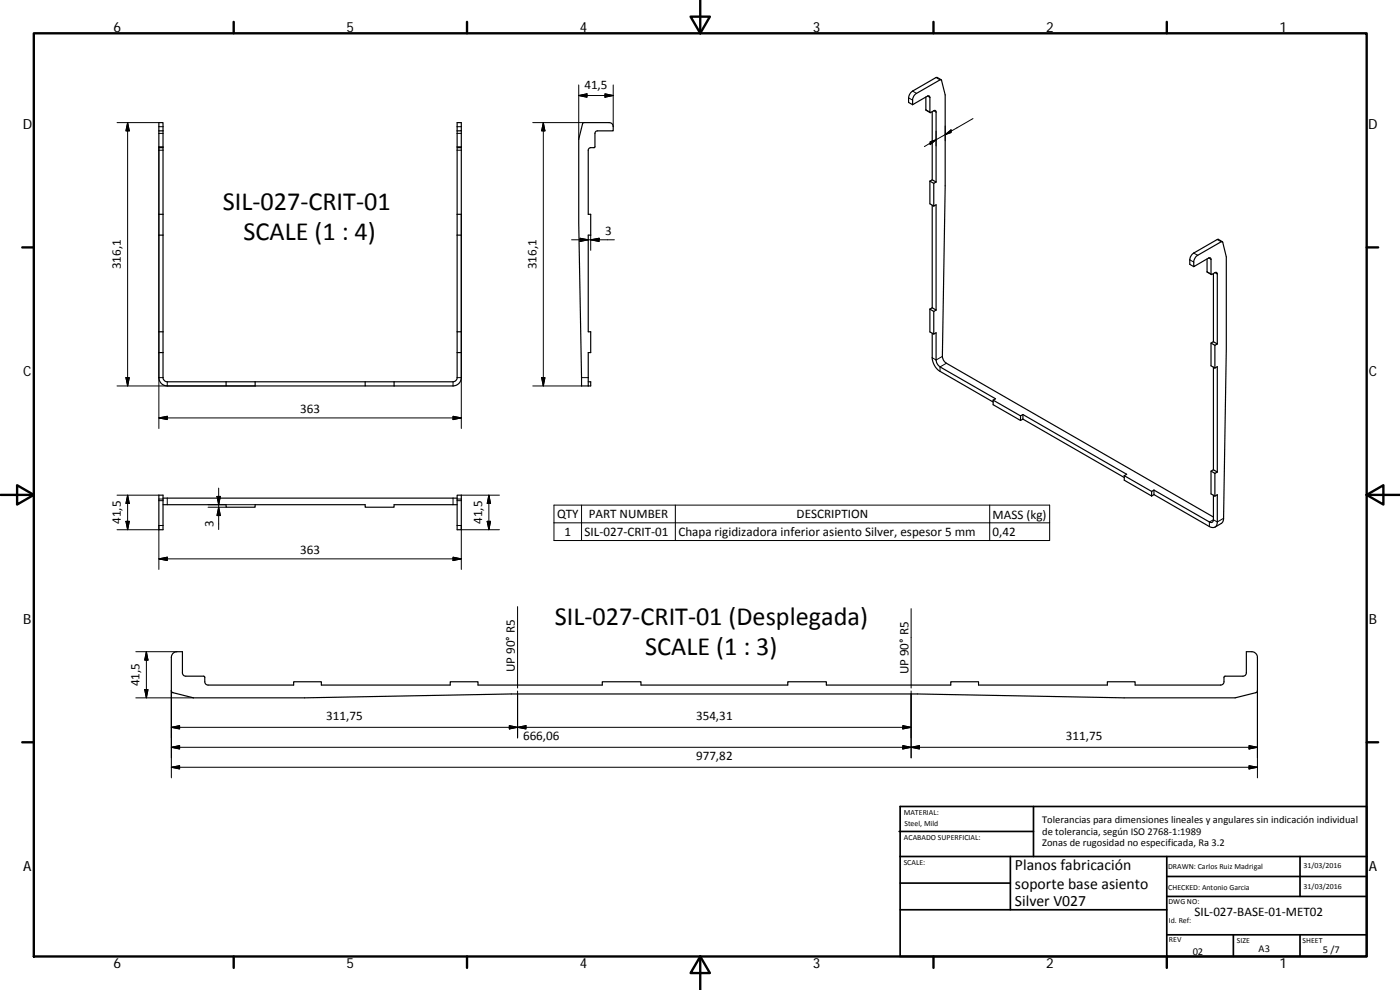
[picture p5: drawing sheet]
<svg xmlns="http://www.w3.org/2000/svg" width="420mm" height="297mm" viewBox="0 0 420 297" stroke-linecap="round" stroke-linejoin="round" font-family="sans-serif">
<g fill="none" stroke="#000" stroke-width=".36">
<path d="M47.7 39.3v-2.5h1.2v2.5M47.7 39.3h1.2M47.7 39.3v5M48.9 39.3v5M137.2 36.8h1.2v2.5h-1.2zM138.4 39.3v5h-1.2v-5M273.9 31.4l4.9-2.7 .3 .5v4.5l1.3-.6 .5 .2v21.3M273.9 31.4v-1.3a2.51 2.51 0 0 1 1.1-2.1l7.3-4.1 .3 .2 1.1 4.4v27.3l-.9 51.1a2.57 2.57 0 0 0 1.2 2.1l80.2 46.1M277.9 29.1v3.9l1.2 .8M279.8 33.5v20.5M282.4 23.9l-1.1-.7-.4 .1-7 4a2.72 2.72 0 0 0-1.2 2.1v1.3l1.2 .7M47.7 44.3v69a2.51 2.51 0 0 0 2.5 2.5h17.6"/>
<path d="M47.7 44.3h1.2M48.9 44.3v69a1.3 1.3 0 0 0 1.3 1.3h85.8a1.31 1.31 0 0 0 1.2-1.3v-69M138.4 44.3v69a2.51 2.51 0 0 1-2.4 2.5h-17.7M279.1 54.4l1.1 .6M279.1 54.4v6.8l1.1 .6M279.8 54l-.7 .4M279.8 54l1.1 .6M280.9 54.6l-.7 .4v6.8l.7-.4v31.6M47.7 70.5h1.2M47.7 64.3h1.2M137.2 70.5h1.2M137.2 64.3h1.2"/>
<path d="M279.8 61.6v30.8M362.3 77.7v3.9l1.2 .8M366.8 72.5l-1.4-.7-7.1 4.1a2.63 2.63 0 0 0-1.2 2.1v1.3l1.2 .7M47.7 99.5h1.2M137.2 99.5h1.2M279.1 92.8l1.1 .7M279.1 92.8v6.8l1.1 .6M279.8 100v7.3a5.3 5.3 0 0 0 2.3 4.1l16 9.2M279.8 92.4l-.7 .4M279.8 92.4l1.1 .6M280.9 93l-.7 .5v6.7l.7-.4v8.2l.5 1.3 .7 .8 16.7 9.6-.7 .4M364.2 82.1v20.4"/>
<path d="M47.7 105.8h1.2M67.8 114.6v1.2h8.8M76.6 114.6v1.2M76.6 115.8h33M109.6 114.6v1.2h8.7M118.3 114.6v1.2M137.2 105.8h1.2M176.5 114.6h.8v1.2h-2.8l-.8-49v-25l1.3-4.9 7.8-.1a1.2 1.2 0 0 1 1.2 1.2v1.3h-4.7l-.5 .2-.2 .5-.1 4.2-1.6 .2-.4 .7v19.2h.8v6.2h-.8v29h.8v6.3h-.8v10M363.4 102.9l1.2 .7M364.2 110.2v30.7M364.2 102.5l1.1 .7M364.2 102.5l-.8 .4v6.8l1.2 .7"/>
<path d="M364.6 103.6v6.8M364.6 110.4l.7-.4v31.6M365.3 103.2l-.7 .4M365.3 103.2v-21.1l-.4-.4-1.4 .6-.2-4.9h-.6l-4.4 2.6v-1.6l.4-1 .5-.7 7.5-4.2 .3 .2 1 4.4v27.2l-.8 51.2-.5 1.4-2.1 1.3M298.1 120.1v1.3l8.2 4.8M298.1 120.1l8.2 4.7M306.3 124.8v1.4M307 124.4v1.4M307 124.4l31.1 17.9-.7 .4M307 125.8l-.7 .4M307 124.4l-.7 .4M307 125.8l30.4 17.5"/>
<path d="M47.7 148.6h1.2v10.3h-1.2zM48.9 151.4h18.9v.8h8.8v-.8h33v.8h8.7v-.8h18.9M48.9 149.5h88.3M137.2 148.6h1.2v10.3h-1.2zM337.4 142.7v1.4l8.2 4.7M337.4 142.7l8.2 4.7M345.6 147.4v1.4M346.3 148.4l16.7 9.6a1.45 1.45 0 0 0 1.6 .1 1.45 1.45 0 0 0 .7-1.5v-8.2l-.7 .4M346.3 147l16.7 9.6a.73 .73 0 0 0 .8 .1 .73 .73 0 0 0 .4-.7v-7.4M346.3 147v1.4M346.3 148.4l-.7 .4M346.3 147l-.7 .4"/>
<path d="M363.4 141.4l1.2 .6M364.2 140.9l-.8 .5v6.8l1.2 .6M364.2 140.9l1.1 .7M364.6 142v6.8M365.3 141.6l-.7 .4M51.8 196.2l1-.6 1.9-.1v6.4l.4 .8 .7 .2h5.4l.3 .3 .1 1.8 .2 .4 .7 .1h25.6v-.9h8.3v.9h38.7v-.9h8.4v.9h37.3v-.9h11.6v.9h44v-.9h11.6v.9h37.3v-.9h8.4v.9h38.6v-.9h8.4v.9h25.6l.7-.1 .2-.4 .3-2.1h5.5l.7-.2 .3-.8v-6.4h1.7a1.76 1.76 0 0 1 1.7 1.7l-.1 10.2-.3 .4-6.3 1.6h-33.3l-62.1-1.2h-121.9l-62 1.2h-33.3l-6.4-1.6-.3-.4v-10.2z"/>
</g>
<g fill="none" stroke="#000" stroke-width=".3">
<path d="M35.1 36.8h12.6M38.3 36.8v79M38.3 36.8l.5 2.5h-1zM47.7 38h1.2M137.2 38h1.2M159.9 36.8h15.4M163.1 36.8v79M163.1 36.8l.4 2.5h-1zM173.7 28.7l2.5-.5v1zM173.7 28.7h10.3M173.7 25.5v16.3M181.6 28.2l2.4 .5-2.4 .5z"/>
<path d="M184 25.5v12.5M272.7 29.4l1.2 .7M273.9 27.3l1.1 .7M277.9 32.9l1.2 .7M278.4 28.8l.7 .4M280.2 33.2l.7 .4M280.9 23.3l1.2 .7M280.9 39.3v4.5M283.7 37.8v4.4M292 35.6l-14.6 8.4M47.7 45.1h1.2M47.7 40h1.2"/>
<path d="M48.9 44h-1.2v84.6M137.2 45.1h1.2M137.2 40h1.2M137.2 44h1.2M279.2 42.5l1.7-.6-1.7 1.5zM283.7 40.4l1.7-1.4v.8zM138.4 64.3v64.3M171.5 71.9h12.9M174.1 71.5l2.4 .4-2.4 .6zM177.3 70.5v4.6M177.3 71.9l2.5-.4v1zM357.1 78l1.2 .6"/>
<path d="M358.3 75.9l1.1 .7M362.7 77.4l.7 .4M365.3 71.9l1.2 .6M362.3 81.5l1.1 .7M364.6 81.8l.7 .4M35.1 115.8h41.5M37.8 113.3h1l-.5 2.5zM47.7 113.3h1.2M50.2 114.6v1.2M136 114.6v1.2M137.2 113.3h1.2M159.9 115.8h14.6"/>
<path d="M162.5 113.3h1l-.4 2.5zM174.5 113.3h2M282.8 106.9l-1.9 1.1-1.1-.7M284 109l-1.9 1.1v1.3M47.7 125.4l2.5-.5v1zM47.7 125.4h90.7M136 124.9l2.4 .5-2.4 .5zM35.1 158.9h12.6M35.1 148.6h12.6M37.8 156.4h1l-.5 2.5zM38.3 148.6v10.3M38.3 148.6l.5 2.5h-1z"/>
<path d="M47.7 149.7h1.2M47.7 150.2h1.2M48.9 157.7h-1.2v13.2M50.2 149.5v1.9M62.5 152.2h5.3M62.5 151.4h14.1M65.1 148.9h1l-.5 2.5zM65.6 146.5v12.4M65.6 152.2l.5 2.5h-1zM136 149.5v1.9M137.2 150.2h1.2M137.2 149.7h1.2"/>
<path d="M137.2 157.7h1.2v13.2M138.4 158.9h11.5M138.4 148.6h11.5M146.2 156.4h1l-.5 2.5zM146.7 148.6v10.3M146.7 148.6l.5 2.5h-1zM166.3 151.6h148.7v10.6h-148.7zM166.3 156.9h148.7M174.5 151.6v10.6M202.7 151.6v10.6M297 151.6v10.6M367.2 155.5l-1.9 1.1-1.1-.6-1.2 .6v1.4"/>
<path d="M47.7 167.7l2.5-.5v1zM47.7 167.7h90.7M136 167.2l2.4 .5-2.4 .5zM40.8 195.5h12.3M43.9 195.5l.5 2.6h-1zM43.9 195.5v13.9M155.3 182v24.4M273.4 182.6v23.8M40.8 209.4h17.3M43.4 206.9h1l-.5 2.5zM51.4 207.2v26.2M51.4 218.2l2.5-.5v1z"/>
<path d="M51.4 218.2h222M152.9 217.7l2.4 .5-2.4 .5zM155.3 207.3v14.1M155.3 218.2l2.5-.5v1zM270.9 217.7l2.5 .5-2.5 .5zM273.4 207.3v20.1M377.4 207.2v26.2M51.4 224.2l2.5-.5v1zM51.4 230.2l2.5-.5v1zM51.4 224.2h326M51.4 230.2h326M270.9 223.7l2.5 .5-2.5 .5z"/>
<path d="M273.4 224.2l2.5-.5v1zM374.9 229.7l2.5 .5-2.5 .5zM374.9 223.7l2.5 .5-2.5 .5z"/>
</g>
<g fill="none" stroke="#000" stroke-width=".71">
<path d="M10.1 10h400.1v277h-400.1zM70.1 6.6v3.4M140.2 6.6v3.4M207.3 5h5.8l-2.9 5zM210.2 0v10M280.2 6.6v3.4M350.2 6.6v3.4M6.7 74.2h3.4M410.2 74.2h3.4M.2 148.5h9.9M5.1 145.6l5 2.9-5 2.9zM410.2 148.5l5-2.9v5.8z"/>
<path d="M410.2 148.5h9.9M6.7 222.7h3.4M410.2 222.7h3.4M70.1 287v3.4M140.2 287v3.4M210.2 287l2.9 5h-5.8zM210.2 287v10M280.2 287v3.4M350.2 287v3.4"/>
</g>
<g fill="none" stroke="#000" stroke-width=".51">
<path d="M269.8 249.5h40.4M270.1 257h140.1M270.1 242h140.1v45h-140.1zM303.2 257v16M310.2 242v15M350.2 257v30M390.2 257v12M270.1 273h80.1M270.1 265h33.1M350.2 269h60M350.2 263h60M350.2 280.5h60"/>
<path d="M370.2 280.5v6.5M390.2 280.5v6.5"/>
</g>
<g fill="#000" stroke="#000" stroke-width=".3">
<path d="M38.3 36.8l.5 2.5h-1zM163.1 36.8l.4 2.5h-1zM173.7 28.7l2.5-.5v1zM181.6 28.2l2.4 .5-2.4 .5zM283.7 40.4l1.7-1.4v.8zM279.2 42.5l1.7-.6-1.7 1.5zM174.1 71.5l2.4 .4-2.4 .6zM177.3 71.9l2.5-.4v1zM37.8 113.3h1l-.5 2.5zM162.5 113.3h1l-.4 2.5zM47.7 125.4l2.5-.5v1zM136 124.9l2.4 .5-2.4 .5z"/>
<path d="M37.8 156.4h1l-.5 2.5zM38.3 148.6l.5 2.5h-1zM65.1 148.9h1l-.5 2.5zM65.6 152.2l.5 2.5h-1zM146.2 156.4h1l-.5 2.5zM146.7 148.6l.5 2.5h-1zM47.7 167.7l2.5-.5v1zM136 167.2l2.4 .5-2.4 .5zM43.9 195.5l.5 2.6h-1zM43.4 206.9h1l-.5 2.5zM51.4 218.2l2.5-.5v1zM152.9 217.7l2.4 .5-2.4 .5z"/>
<path d="M155.3 218.2l2.5-.5v1zM270.9 217.7l2.5 .5-2.5 .5zM51.4 224.2l2.5-.5v1zM51.4 230.2l2.5-.5v1zM270.9 223.7l2.5 .5-2.5 .5zM273.4 224.2l2.5-.5v1zM374.9 229.7l2.5 .5-2.5 .5zM374.9 223.7l2.5 .5-2.5 .5z"/>
</g>
<g font-size="7.9">
<text x="66.8" y="62.9">SIL‐027‐CRIT‐01</text>
<text x="73.1" y="71.9">SCALE (1 : 4)</text>
<text x="166.5" y="187.6">SIL‐027‐CRIT‐01 (Desplegada)</text>
<text x="193.6" y="196.6">SCALE (1 : 3)</text>
</g>
<g font-size="4.7">
<text x="304.6" y="261.2">Planos fabricación</text>
<text x="304.6" y="266.6">soporte base asiento</text>
<text x="304.6" y="272">Silver V027</text>
</g>
<g font-size="4.2">
<text x="34" y="9.6">6</text>
<text x="104" y="9.6">5</text>
<text x="174" y="9.6">4</text>
<text x="244" y="9.6">3</text>
<text x="314" y="9.6">2</text>
<text x="384" y="9.6">1</text>
<text x="6.8" y="38.7">D</text>
<text x="410.6" y="38.7">D</text>
<text x="7" y="112.9">C</text>
<text x="410.8" y="112.9">C</text>
<text x="7" y="187.1">B</text>
<text x="410.8" y="187.1">B</text>
<text x="7" y="261.3">A</text>
<text x="410.8" y="261.3">A</text>
<text x="34" y="290.4">6</text>
<text x="104" y="290.4">5</text>
<text x="174" y="290.4">4</text>
<text x="244" y="290.4">3</text>
<text x="314" y="290.4">2</text>
<text x="384" y="290.4">1</text>
</g>
<g font-size="3.9">
<text x="175.4" y="26.6">41,5</text>
<text x="181.6" y="70.4">3</text>
<text x="36.2" y="80.8" transform="rotate(-90 36.2 80.8)">316,1</text>
<text x="161" y="80.8" transform="rotate(-90 161 80.8)">316,1</text>
<text x="90.1" y="123.8">363</text>
<text x="167.2" y="155.5">QTY</text>
<text x="176.7" y="155.4">PART NUMBER</text>
<text x="239.1" y="155.5">DESCRIPTION</text>
<text x="297.9" y="155.6">MASS (kg)</text>
<text x="36.2" y="157.2" transform="rotate(-90 36.2 157.2)">41,5</text>
<text x="64.1" y="158.1" transform="rotate(-90 64.1 158.1)">3</text>
<text x="144.7" y="157.2" transform="rotate(-90 144.7 157.2)">41,5</text>
<text x="169.4" y="160.8">1</text>
<text x="175.5" y="160.8">SIL‐027‐CRIT‐01</text>
<text x="203.6" y="160.8">Chapa rigidizadora inferior asiento Silver, espesor 5 mm</text>
<text x="297.9" y="160.8">0,42</text>
<text x="90.1" y="166.1">363</text>
<text x="154.5" y="201.7" transform="rotate(-90 154.5 201.7)">UP 90° R5</text>
<text x="272.6" y="202.3" transform="rotate(-90 272.6 202.3)">UP 90° R5</text>
<text x="41.8" y="205.9" transform="rotate(-90 41.8 205.9)">41,5</text>
<text x="97.9" y="216.1">311,75</text>
<text x="208.9" y="216.1">354,31</text>
<text x="157" y="222.1">666,06</text>
<text x="319.9" y="222.1">311,75</text>
<text x="208.9" y="228.1">977,82</text>
<text x="358.5" y="274.9">SIL‐027‐BASE‐01‐MET02</text>
</g>
<g font-size="3.1">
<text x="312.8" y="246.8">Tolerancias para dimensiones lineales y angulares sin indicación individual</text>
<text x="312.8" y="250.4">de tolerancia, según ISO 2768‐1:1989</text>
<text x="312.8" y="254">Zonas de rugosidad no especificada, Ra 3.2</text>
<text x="357.9" y="286.4">02</text>
<text x="377.7" y="285.6">A3</text>
<text x="397" y="285.9">5 /7</text>
</g>
<g font-size="2.4">
<text x="271.2" y="244.4">MATERIAL:</text>
<text x="271.3" y="251.9">ACABADO SUPERFICIAL:</text>
<text x="271.4" y="247.9">Steel, Mild</text>
<text x="271.2" y="259.7">SCALE:</text>
<text x="350.6" y="260.8">DRAWN: Carlos Ruiz Madrigal</text>
<text x="391.2" y="260.6">31/03/2016</text>
<text x="350.6" y="267">CHECKED: Antonio Garcia</text>
<text x="391.2" y="266.6">31/03/2016</text>
<text x="350.7" y="271.4">DWG NO:</text>
<text x="350.8" y="276.8">Id. Ref:</text>
<text x="350.8" y="282.8">REV</text>
<text x="371.2" y="282.9">SIZE</text>
<text x="390.9" y="282.9">SHEET</text>
</g>
</svg>
